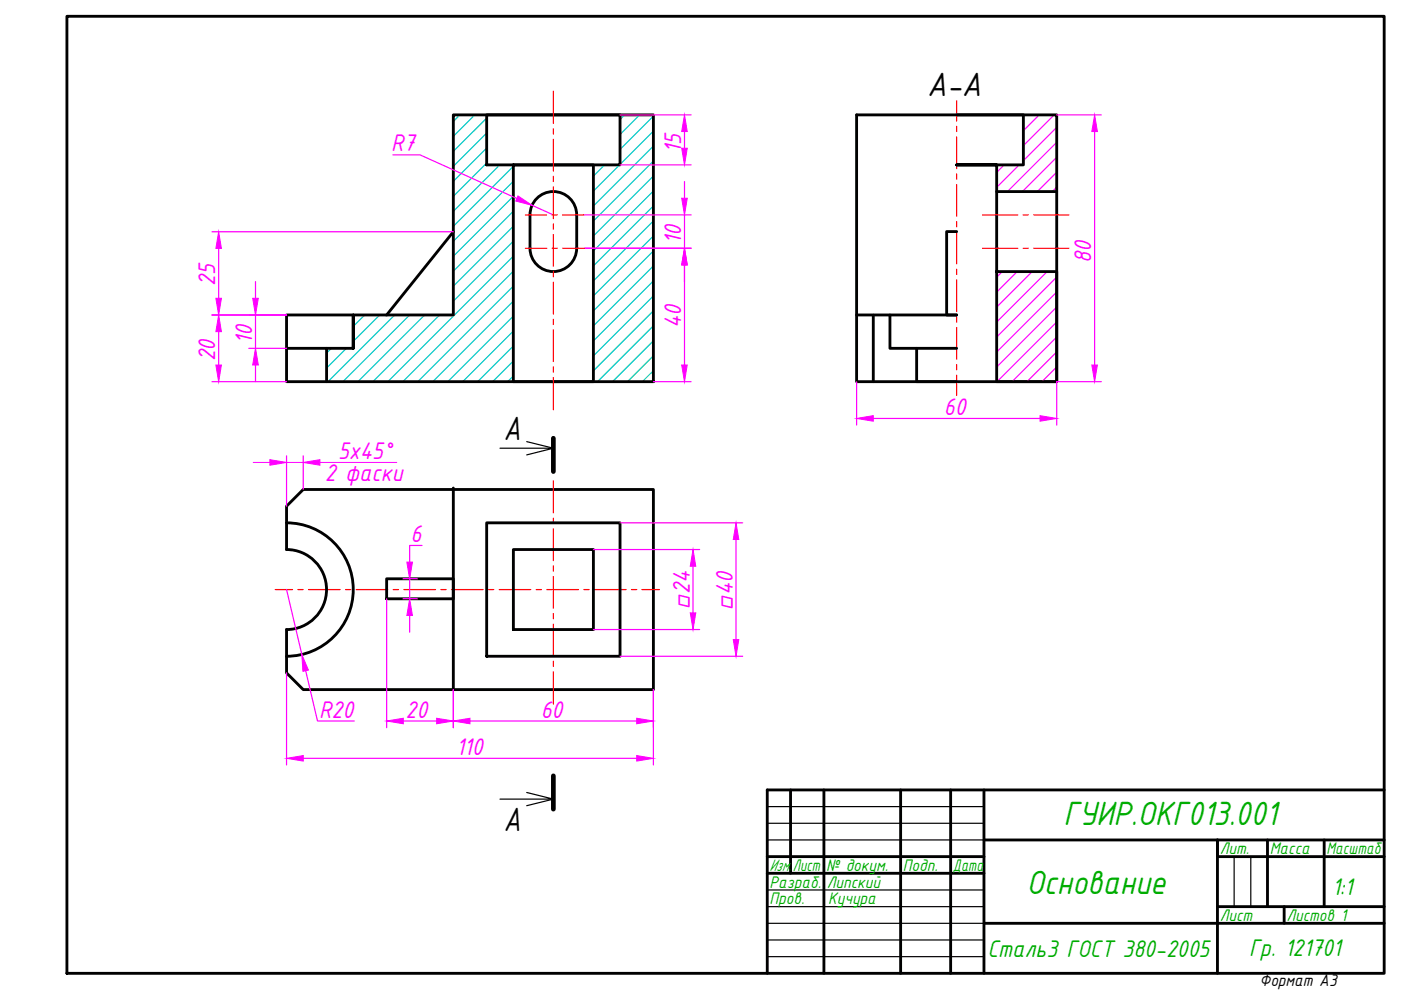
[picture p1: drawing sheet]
<svg xmlns="http://www.w3.org/2000/svg" width="297mm" height="210mm" viewBox="0 0 297 210" stroke-linecap="round" stroke-linejoin="round" font-family="sans-serif">
<!-- layer: 0 -->
<g fill="none" stroke="#000" stroke-width=".6">
<path d="M14.2 3.5h279.3v202.9h-279.3zM96.1 24.4h42.4v56.5h-77.7v-14.1h35.3zM103.2 24.4h28.3v10.6h-28.3zM108.8 35h17v45.9h-17zM181.6 24.4h42.4v56.5h-42.4zM202.8 24.4h14.2v10.6h-14.2h8.5v45.9h12.7v-23.3h-12.7M96.1 49.1l-14.1 17.7M114.1 41.8a4.9 4.9 0 0 1 5.3-.7 4.9 4.9 0 0 1 2.9 4.5v7a4.9 4.9 0 0 1-5 5 4.9 4.9 0 0 1-4.9-5v-7a4.9 4.9 0 0 1 1.7-3.8zM202.8 49.1h-2.1v17.7h2.1h-21.2M211.3 40.6h12.7M60.8 73.9h8.4v7M69.2 73.9h5.7v-7.1v7.1"/>
<path d="M185.2 66.8v14.1M188.7 66.8v7.1h14.1M194.3 73.9v7h8.5M60.8 110.9a14.1 14.1 0 0 1 14.1 14.1 14.1 14.1 0 0 1-14.1 14.1M64.3 103.8h74.2v42.4h-74.2l-3.5-3.5v-9.2a8.5 8.5 0 0 0 8.4-8.5 8.5 8.5 0 0 0-8.4-8.5v-9.2zM96.1 103.5v42.7M103.2 110.9h28.3v28.2h-28.3zM108.8 116.5h17v17h-17zM82 122.7h14.1v4.3h-14.1zM167.6 167.5v17.7M174.7 167.5v38.9M191 167.5v38.9"/>
<path d="M201.6 167.5v38.9M208.6 167.5v38.9M208.6 178.1h84.9M268.7 178.1v14.1M280.8 178.1v14.1M293.5 167.5h-130.8v38.9M162.7 181.6h45.9M162.7 185.2h45.9M208.6 195.8h84.9M258.1 192.2h35.4M272.3 192.2v3.6M293.5 181.6h-35.4v-3.5v28.3"/>
</g>
<g fill="none" stroke="#000" stroke-width=".25">
<path d="M106 95h11.3l-5.6 1.4M111.7 93.6l5.6 1.4M111.7 168l5.6 1.4h-11.3M117.3 169.4l-5.6 1.4M162.7 171h45.9M162.7 174.6h45.9M162.7 178.1h45.9M162.7 188.7h45.9M162.7 192.2h45.9M162.7 199.3h45.9M162.7 195.8h45.9M261.7 181.6v10.6"/>
<path d="M265.2 181.6v10.6M162.7 202.8h45.9"/>
</g>
<g fill="none" stroke="#f00" stroke-width=".25">
<path d="M117.3 19.3v6.9M117.3 27.3v1.1M117.3 29.5v6.8M117.3 37.4v1.1M117.3 39.6v6.8M202.8 21.4v4.3M202.8 26.8v1.1M202.8 29v6.8M202.8 36.9v1.1M202.8 39.1v6.8M111.4 45.6h4.5M111.4 52.6h4.5"/>
<path d="M117 45.6h1.1M117.1 52.6h1.1M117.3 47.5v1.1M117.3 49.7v6.8M117.3 57.6v1.1M117.3 59.8v6.8M119.3 45.6h4.5M119.3 52.6h4.6M202.8 47v1.1M202.8 49.2v6.8M202.8 57.1v1.1M202.8 59.3v6.8"/>
<path d="M208.3 45.6h7.5M208.3 52.6h7.5M216.9 45.6h1.1M216.9 52.6h1.1M219.2 45.6h7.4M219.2 52.6h7.4M117.3 67.7v1.1M117.3 69.9v6.8M117.3 77.8v1.1M202.8 67.2v1.1M202.8 69.4v6.8M202.8 77.3v1.1"/>
<path d="M202.8 79.5v4.3M117.3 80v6.9M117.3 101.9v6.9M117.3 109.9v1.1M117.3 112.1v6.8M117.3 120v1.1M58.4 125h3.6M63.2 125h1.1M65.4 125h6.7M73.3 125h1.1M75.5 125h6.7M83.4 125h1.1"/>
<path d="M85.6 125h6.7M93.5 125h1.1M95.7 125h6.7M103.6 125h1.1M105.8 125h6.8M113.7 125h1.1M115.9 125h6.8M117.3 122.2v6.8M117.3 130.1v1.1M117.3 132.3v6.8M123.8 125h1.1M126 125h6.8"/>
<path d="M133.9 125h1.1M136.1 125h3.7M117.3 140.2v1.1M117.3 142.4v6.9"/>
</g>
<g fill="none" stroke="#00c7c7" stroke-width=".25">
<path d="M97.5 24.4l-1.4 1.4M100.7 24.4l-4.6 4.5M103.2 25.1l-7.1 7M103.2 28.2l-7.1 7.1M103.2 31.4l-7.1 7.1M103.2 34.6l-7.1 7M106 35l-9.9 9.8M108.8 35.3l-12.7 12.7M108.8 38.4l-12.7 12.8M128.2 35l-2.4 2.4M131.4 35l-5.6 5.5M132.4 24.4l-.9 .9"/>
<path d="M135.6 24.4l-4.1 4.1M138.5 24.6l-7 7.1M138.5 27.8l-7 7.1M138.5 31l-12.7 12.7M138.5 34.1l-12.7 12.8M138.5 37.3l-12.7 12.7M108.8 41.6l-12.7 12.7M108.8 44.8l-12.7 12.7M108.8 48l-12.7 12.7M108.8 51.1l-12.7 12.8M108.8 54.3l-26.6 26.6M108.8 57.5l-23.4 23.4"/>
<path d="M138.5 40.5l-12.7 12.7M138.5 43.7l-12.7 12.7M138.5 46.8l-12.7 12.8M138.5 50l-12.7 12.7M138.5 53.2l-12.7 12.7M138.5 56.4l-12.7 12.7M138.5 59.5l-12.7 12.8M70.3 73.9l-1.1 1M73.4 73.9l-4.2 4.1M77.3 66.8l-2.4 2.4M80.5 66.8l-5.6 5.6M83.7 66.8l-14.2 14.1"/>
<path d="M86.9 66.8l-14.2 14.1M90 66.8l-14.1 14.1M93.2 66.8l-14.1 14.1M108.8 60.7l-20.2 20.2M108.8 63.8l-17 17.1M108.8 67l-13.9 13.9M108.8 70.2l-10.7 10.7M108.8 73.4l-7.5 7.5M108.8 76.5l-4.3 4.4M108.8 79.7l-1.2 1.2M138.5 62.7l-12.7 12.7M138.5 65.9l-12.7 12.7"/>
<path d="M138.5 69.1l-11.8 11.8M138.5 72.2l-8.6 8.7M138.5 75.4l-5.5 5.5M138.5 78.6l-2.3 2.3"/>
</g>
<g fill="none" stroke="#f0f" stroke-width=".25">
<path d="M83.3 32.8h5.7l20.6 9.3M131.5 24.4h15M131.5 35h15M145.1 27.9v3.5M145.1 38.5v3.5M212.9 35l-1.6 1.5M216.1 35l-4.8 4.7M217.2 24.4l-.2 .1M220.3 24.4l-3.3 3.3M223.5 24.4l-6.5 6.5M224 27l-7 7.1M224 30.2l-10.4 10.4"/>
<path d="M224 33.3l-7.2 7.3M224 36.5l-4.1 4.1M224 39.7l-.9 .9M224 24.4h9.5M232.1 27.9v49.5M44.9 49.1h51.2M46.4 52.7v10.5M54.2 59.7v3.5M112.8 43.5l4.5 2.1M123.8 45.6h22.7M123.9 52.6h22.6M145.1 45.6v7"/>
<path d="M145.1 56.2v21.2M212.5 57.6l-1.2 1.2M215.7 57.6l-4.4 4.3M218.8 57.6l-7.5 7.5M222 57.6l-10.7 10.7M224 58.7l-12.7 12.8M44.9 66.8h15.9M46.4 70.3v7.1M52.8 73.9h8M54.2 66.8v7.1M54.2 77.4v3.5M224 61.9l-12.7 12.7"/>
<path d="M224 65.1l-12.7 12.7M224 68.3l-12.6 12.6M224 71.4l-9.4 9.5M224 74.6l-6.3 6.3M224 77.8l-3.1 3.1M44.9 80.9h15.9M60.8 96.6v10.7M64.3 96.6v7.2M138.5 80.9h8M181.6 80.9v9.2M185.2 88.7h35.3M233.5 80.9h-9.5v9.2"/>
<path d="M89.5 115.6h-2.6v3.6M125.8 116.5h22.5M131.5 110.9h26M156.1 114.4v21.2M60.8 125l3.2 13.8M82 127v27.3M85.4 122.7h3.1M85.4 127h3.1M86.9 122.7v4.3M86.9 130.5v3.5M125.8 133.5h22.5M131.5 139.1h26"/>
<path d="M146.9 120.1v9.8M60.8 142.7v19.5M64.8 142.2l2.5 10.7h7.8M85.5 152.9h7.1M96.1 146.2v8.1M99.6 152.9h35.4M138.5 146.2v16M64.3 160.8h70.7"/>
</g>
<g fill="#f0f" stroke="#f0f" stroke-width=".21">
<path d="M53.6 63.2h1.2l-.6 3.6z"/>
<path d="M54.2 73.9l.6 3.5h-1.2z"/>
<path d="M45.8 77.4h1.1l-.5 3.5z"/>
<path d="M46.4 66.8l.5 3.5h-1.1z"/>
<path d="M45.8 63.2h1.1l-.5 3.6z"/>
<path d="M46.4 49.1l.5 3.6h-1.1z"/>
<path d="M145.1 24.4l.6 3.5h-1.2z"/>
<path d="M144.5 31.4h1.2l-.6 3.6z"/>
<path d="M144.5 42h1.2l-.6 3.6z"/>
<path d="M145.1 52.6l.6 3.6h-1.2z"/>
<path d="M144.5 77.4h1.2l-.6 3.5z"/>
<path d="M109.8 41.5l3 2-3.5-.9z"/>
<path d="M181.6 88.7l3.6-.6v1.2z"/>
<path d="M220.5 88.1l3.5 .6-3.5 .6z"/>
<path d="M232.1 24.4l.6 3.5h-1.2z"/>
<path d="M231.5 77.4h1.2l-.6 3.5z"/>
<path d="M57.2 97.5l3.6 .5-3.6 .6z"/>
<path d="M64.3 98l3.5-.5v1.1z"/>
<path d="M64 138.8l1.4 3.3-1.2 .2z"/>
<path d="M82 152.9l3.5-.6v1.2z"/>
<path d="M92.6 152.3l3.5 .6-3.5 .6z"/>
<path d="M96.1 152.9l3.5-.6v1.2z"/>
<path d="M135 152.3l3.5 .6-3.5 .6z"/>
<path d="M60.8 160.8l3.5-.6v1.2z"/>
<path d="M135 160.2l3.5 .6-3.5 .6z"/>
<path d="M146.9 116.5l.6 3.6h-1.2z"/>
<path d="M146.3 129.9h1.2l-.6 3.6z"/>
<path d="M155.5 135.6h1.1l-.5 3.5z"/>
<path d="M156.1 110.9l.5 3.5h-1.1z"/>
<path d="M86.9 127l.5 3.5h-1.1z"/>
<path d="M86.3 119.2h1.1l-.5 3.5z"/>
</g>
<!-- layer: 0 -->
<path d="M117.3 92.9v7.1M117.3 164.5v7.1" fill="none" stroke="#000" stroke-width=".99"/>
<path d="M53.7 98h3.5M60.8 98h3.5M67.8 98h16.3" fill="none" stroke="#f0f" stroke-width=".21"/>
<g font-size="7.7">
<text x="196.6" y="20.3">А-А</text>
<text x="106.8" y="93.3">A</text>
<text x="106.8" y="176.1">A</text>
</g>
<g font-size="7.7" fill="#00ad00">
<text x="225.5" y="174.9">ГУИР.ОКГ013.001</text>
<text x="217.6" y="189.6">Основание</text>
</g>
<g font-size="5.5" fill="#f0f">
<text x="82.9" y="32.1">R7</text>
<text x="144.4" y="32.4" transform="rotate(-90 144.4 32.4)">15</text>
<text x="144.4" y="51.7" transform="rotate(-90 144.4 51.7)">10</text>
<text x="231.4" y="55.7" transform="rotate(-90 231.4 55.7)">80</text>
<text x="45.7" y="60.6" transform="rotate(-90 45.7 60.6)">25</text>
<text x="144.4" y="69.6" transform="rotate(-90 144.4 69.6)">40</text>
<text x="45.7" y="76.6" transform="rotate(-90 45.7 76.6)">20</text>
<text x="53.5" y="72.9" transform="rotate(-90 53.5 72.9)">10</text>
<text x="200.1" y="88">60</text>
<text x="68.9" y="102">2 фаски</text>
<text x="71.7" y="97.3">5x45°</text>
<text x="87" y="114.9">6</text>
<text x="67.6" y="152.2">R20</text>
<text x="86" y="152.2">20</text>
<text x="114.6" y="152.2">60</text>
<text x="96.7" y="160.1">110</text>
</g>
<g font-size="5.5" fill="#00ad00">
<text x="282.4" y="189.8">1:1</text>
<text x="209.3" y="202.8">Сталь3 ГОСТ 380-2005</text>
<text x="264.8" y="202.8">Гр. 121701</text>
</g>
<g font-size="5.3" fill="#f0f">
<text x="146.2" y="129.1" transform="rotate(-90 146.2 129.1)">□24</text>
<text x="155.3" y="129.2" transform="rotate(-90 155.3 129.2)">□40</text>
</g>
<g font-size="3.8" fill="#00ad00">
<text x="163.1" y="184.7">Изм.</text>
<text x="168.1" y="184.7">Лист</text>
<text x="175.2" y="184.7">№ докум.</text>
<text x="191.4" y="184.7">Подп.</text>
<text x="202" y="184.7">Дата</text>
<text x="258.6" y="181.1">Лит.</text>
<text x="269.2" y="181.1">Масса</text>
<text x="281.2" y="181.1">Масштаб</text>
<text x="163.1" y="188.2">Разраб.</text>
<text x="163.1" y="191.7">Пров.</text>
<text x="175.3" y="188.2">Липский</text>
<text x="175.6" y="191.8">Кучура</text>
<text x="258.6" y="195.3">Лист</text>
<text x="272.7" y="195.3">Листов 1</text>
</g>
<text font-size="3.8" x="267" y="209">Формат А3</text>
</svg>
